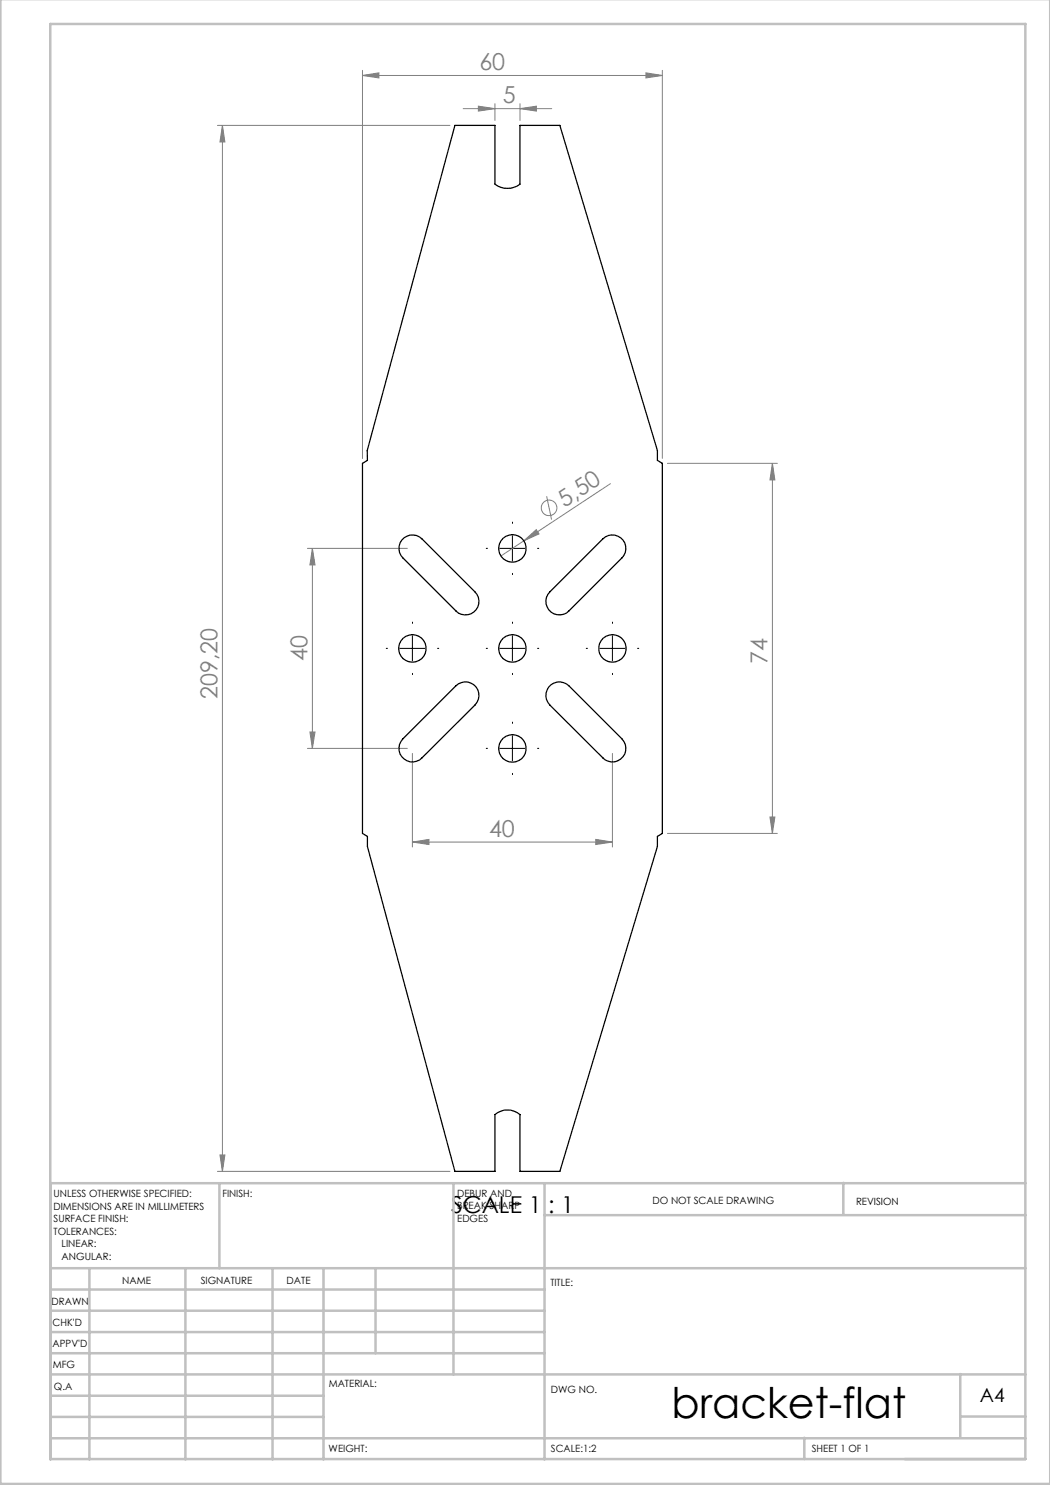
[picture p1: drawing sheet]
<svg xmlns="http://www.w3.org/2000/svg" width="210mm" height="297mm" viewBox="0 0 210 297" stroke-linecap="round" stroke-linejoin="round" font-family="sans-serif">
<g fill="none" stroke="#808080" stroke-width=".2">
<path d="M72.5 15.1l3.3-.5v1zM72.5 14.1v77.6M72.5 15.1h60M129.2 14.6l3.3 .5-3.3 .5zM132.5 14.1v77.6M43.5 25.1h46.5M44.5 25.1l.5 3.3h-1zM44.5 25.1v209.2M92.6 21.7h17.7M95.7 21.2l3.3 .5-3.3 .5zM99 20.7v3.4M104 21.7l3.3-.5v1z"/>
<path d="M104 20.7v3.4M109.3 99.2l1 4.7M122.1 96.7l-17.3 11.5M133.5 92.7h22M154.5 92.7l.5 3.3h-1zM154.5 92.7v74M61.5 109.7h20M62.5 109.7v40M62.5 109.7l.5 3.3h-1zM104.8 108.2l2.4-2.3 .6 .9zM104.8 108.2l-4.6 3M61.5 149.7h20"/>
<path d="M62 146.4h1l-.5 3.3zM82.5 150.7v18.7M122.5 150.7v18.7M82.5 168.4l3.3-.5v1zM82.5 168.4h40M119.2 167.9l3.3 .5-3.3 .5zM133.5 166.7h22M154 163.4h1l-.5 3.3zM43.5 234.3h46.5M44 231h1l-.5 3.3z"/>
<circle cx="109.8" cy="101.6" r="1.56"/>
</g>
<g fill="none" stroke="#000" stroke-width=".2" stroke-dasharray="15.2 1.3 1.3 1.3">
<path d="M97.5 109.7h-.2M102.5 114.7v.2M102.5 104.7v-.3M107.5 109.7h.3M77.5 129.7h-.3M82.5 134.7v.2M82.5 124.7v-.3M87.5 129.7h.3M97.5 129.7h-.2M102.5 134.7v.2M102.5 124.7v-.3M107.5 129.7h.3"/>
<path d="M117.5 129.7h-.2M122.5 134.7v.2M122.5 124.7v-.3M127.5 129.7h.3M97.5 149.7h-.2M102.5 154.7v.2M102.5 144.7v-.3M107.5 149.7h.3"/>
</g>
<path d="M100 109.7h5M102.5 107.2v5M80 129.7h5M82.5 127.2v5M100 129.7h5M102.5 127.2v5M120 129.7h5M122.5 127.2v5M100 149.7h5M102.5 147.2v5" fill="none" stroke="#000" stroke-width=".2"/>
<g fill="none" stroke="#c0c0c0" stroke-width=".5">
<path d="M.1 -.1v296.9h209.9v-296.9M10.1 4.8h195v287h-195zM43.9 236.6v17M90.7 236.6v38.3M108.9 236.6v55.3M168.7 236.6v6.3M205.1 236.6h-195v55.3M10.1 253.6h195M10.1 257.9h98.8M17.9 253.6v38.3M37.1 253.6v38.3M54.5 253.6v38.3"/>
<path d="M64.7 253.6v38.3M75.1 253.6v17M108.9 243h96.2M10.1 270.6h98.8M10.1 266.4h98.8M10.1 262.1h98.8M10.1 279.1h54.6M10.1 274.9h195M192.1 274.8v12.7M10.1 287.7h195M10.1 283.4h54.6M160.9 287.5v4.3"/>
<path d="M192.1 283.3h13"/>
</g>
<g fill="#808080">
<path d="M104.8 108.2l2.4-2.3 .6 .9z"/>
<path d="M95.7 21.2l3.3 .5-3.3 .5zM104 21.7l3.3-.5v1z"/>
<path d="M72.5 15.1l3.3-.5v1zM129.2 14.6l3.3 .5-3.3 .5z"/>
<path d="M82.5 168.4l3.3-.5v1zM119.2 167.9l3.3 .5-3.3 .5z"/>
<path d="M44.5 25.1l.5 3.3h-1zM44 231h1l-.5 3.3z"/>
<path d="M154.5 92.7l.5 3.3h-1zM154 163.4h1l-.5 3.3zM62.5 109.7l.5 3.3h-1zM62 146.4h1l-.5 3.3z"/>
</g>
<g fill="none" stroke="#000" stroke-width=".25">
<path d="M91 25.1h8v11.7a4.1 4.1 0 0 0 5 0v-11.7h8l19.5 65v2l1 .6v74l-1 .6v2l-19.5 65h-8v-11.4a3.9 3.9 0 0 0-5 0v11.4h-8l-17.5-65v-2l-1-.6v-74l1-.6-.1-2zM80.8 107.6a2.71 2.71 0 0 1 3.6 .2l10.6 10.6a2.69 2.69 0 0 1 0 3.8 2.69 2.69 0 0 1-3.8 0l-10.6-10.6a2.7 2.7 0 0 1 .2-4zM120.6 107.8a2.69 2.69 0 0 1 3.8 0 2.69 2.69 0 0 1 0 3.8l-10.6 10.6a2.69 2.69 0 0 1-3.8 0 2.69 2.69 0 0 1 0-3.8zM91.2 137.2a2.71 2.71 0 0 1 3.8 0 2.71 2.71 0 0 1 0 3.8l-10.6 10.6a2.69 2.69 0 0 1-3.8 0 2.69 2.69 0 0 1 0-3.8zM110.2 136.9a2.71 2.71 0 0 1 3.6 .3l10.6 10.6a2.69 2.69 0 0 1 0 3.8 2.69 2.69 0 0 1-3.8 0l-10.6-10.6a2.74 2.74 0 0 1 .2-4.1z"/>
<circle cx="102.5" cy="109.7" r="2.76"/>
<circle cx="82.5" cy="129.7" r="2.76"/>
<circle cx="102.5" cy="129.7" r="2.76"/>
<circle cx="122.5" cy="129.7" r="2.76"/>
<circle cx="102.5" cy="149.7" r="2.76"/>
</g>
<text font-size="8.5" x="134.3" y="283.5">bracket-flat</text>
<g font-size="4.7" fill="#808080">
<text x="95.9" y="14.1">60</text>
<text x="100.6" y="20.7">5</text>
<text x="112.9" y="101.6" transform="rotate(-33 112.9 101.6)">5,50</text>
<text x="61.5" y="132.1" transform="rotate(-90 61.5 132.1)">40</text>
<text x="153.5" y="132.8" transform="rotate(-90 153.5 132.8)">74</text>
<text x="43.5" y="139.8" transform="rotate(-90 43.5 139.8)">209,20</text>
<text x="97.8" y="167.4">40</text>
</g>
<text font-size="4.7" x="90.2" y="242.5">SCALE 1 : 1</text>
<text font-size="3.9" x="196" y="280.4">A4</text>
<g font-size="2">
<text x="10.7" y="239.5">UNLESS OTHERWISE SPECIFIED:</text>
<text x="44.5" y="239.5">FINISH:</text>
<text x="91.4" y="239.4">DEBUR AND</text>
<text x="10.7" y="242">DIMENSIONS ARE IN MILLIMETERS</text>
<text x="10.7" y="244.5">SURFACE FINISH:</text>
<text x="91.4" y="241.9">BREAK SHARP</text>
<text x="91.4" y="244.4">EDGES</text>
<text x="130.5" y="240.8">DO NOT SCALE DRAWING</text>
<text x="171.2" y="241">REVISION</text>
<text x="10.7" y="247">TOLERANCES:</text>
<text x="12.3" y="249.5">LINEAR:</text>
<text x="12.3" y="252">ANGULAR:</text>
<text x="24.4" y="256.9">NAME</text>
<text x="40.1" y="256.8">SIGNATURE</text>
<text x="57.3" y="256.8">DATE</text>
<text x="110.1" y="257.1">TITLE:</text>
<text x="10.3" y="260.9">DRAWN</text>
<text x="10.5" y="269.3">APPV'D</text>
<text x="10.5" y="265.2">CHK'D</text>
<text x="10.6" y="273.6">MFG</text>
<text x="10.8" y="278">Q.A</text>
<text x="65.8" y="277.4">MATERIAL:</text>
<text x="110.2" y="278.5">DWG NO.</text>
<text x="65.7" y="290.4">WEIGHT:</text>
<text x="110.2" y="290.5">SCALE:1:2</text>
<text x="162.4" y="290.4">SHEET 1 OF 1</text>
</g>
</svg>
